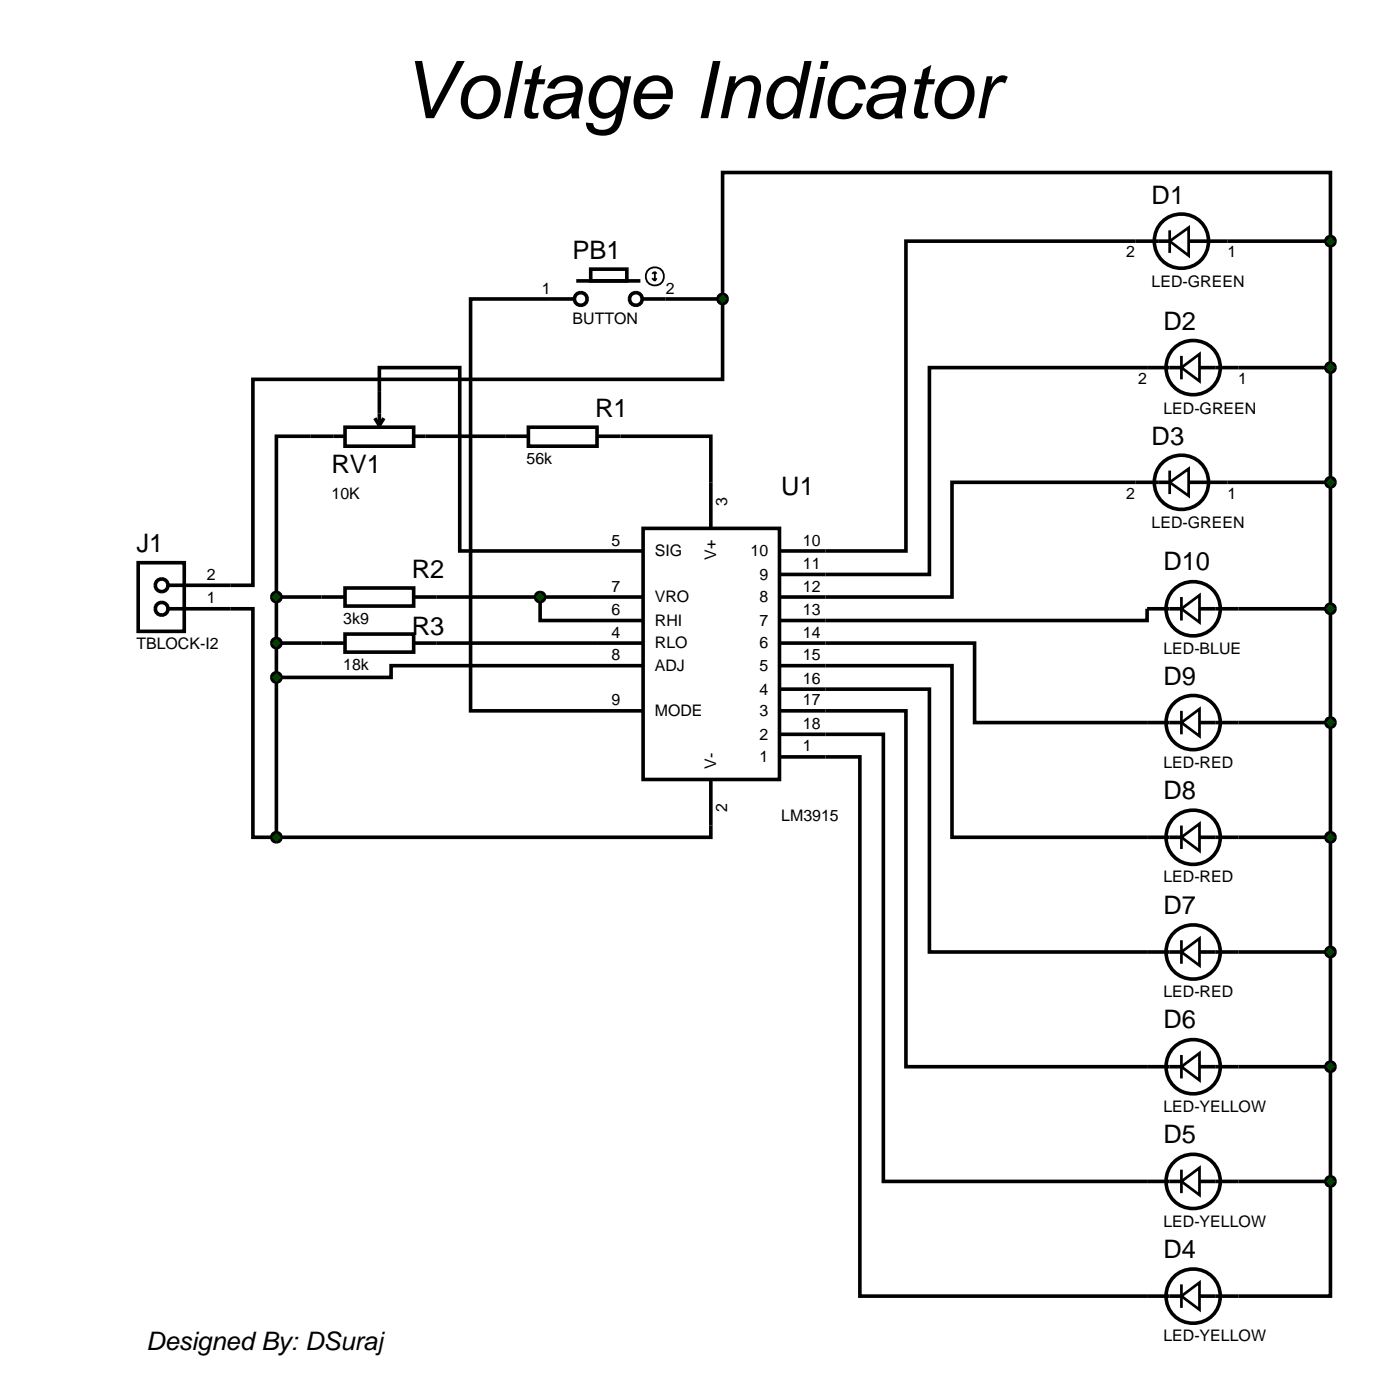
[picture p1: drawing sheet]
<svg xmlns="http://www.w3.org/2000/svg" width="155mm" height="155mm" viewBox="0 0 155 155" stroke-linecap="round" stroke-linejoin="round" font-family="sans-serif">
<g fill="none" stroke="#000" stroke-width=".4">
<path d="M61 33.1h-8.9v45.6h19.1M73.7 33.1h6.3M80 33.1v8.9h-52v22.8h-2.5M129.5 26.7h-29.2v34.3h-14M131.6 26.7h15.7M147.3 26.7v-7.6h-67.3v14M147.3 26.7v104.1M34.4 48.3h-3.8v17.8M42 43.3v-2.6h8.9v20.3h20.3M49.6 48.3h6.4M68.7 48.3h10v10.2M71.2 58.5h15.1v27.8h-15.1z"/>
<path d="M129.5 53.4h-24.1v12.7h-19.1M130.8 40.7h-27.9v22.9h-16.6M131.6 53.4h15.7M132.8 40.7h14.5M25.5 67.4h2.5v25.3h2.6M30.6 66.1h5M30.6 71.2h5M30.6 66.1v26.6M48.3 66.1h22.9M48.3 71.2h22.9M59.8 66.1v2.6h11.4M71.2 73.7h-27.9v1.3h-12.7"/>
<path d="M86.3 78.7h14v39.4h30.5M86.3 76.3h16.6v29.1h27.9M86.3 73.7h19.1v19h25.4M86.3 71.2h21.6v8.8h22.9M130.8 67.4h-3.8v1.3h-40.7M132.8 67.4h14.5M78.7 86.3v6.4h-48.1M86.3 83.8h8.9v59.7h35.6M86.3 81.3h11.5v49.5h33M132.8 80h14.5M132.8 92.7h14.5M132.8 105.4h14.5"/>
<path d="M132.8 118.1h14.5M132.8 130.8h14.5M147.3 130.8v12.7h-14.5"/>
<circle cx="130.8" cy="26.7" r="3"/>
<circle cx="130.8" cy="53.4" r="3"/>
<circle cx="132.1" cy="40.7" r="3"/>
<circle cx="132.1" cy="67.4" r="3"/>
<circle cx="132.1" cy="80" r="3"/>
<circle cx="132.1" cy="92.7" r="3"/>
<circle cx="132.1" cy="118.1" r="3"/>
<circle cx="132.1" cy="105.4" r="3"/>
<circle cx="132.1" cy="130.8" r="3"/>
<circle cx="132.1" cy="143.5" r="3"/>
</g>
<g fill="none" stroke="#000" stroke-width=".3">
<path d="M129.5 26.7l2.1-1.5v3.1zM129.5 25.5v2.5M130.8 39.4v2.6M129.5 53.4l2.1-1.5v3zM129.5 52.1v2.6M130.8 40.7l2-1.5v3zM130.8 67.4l2-1.5v3zM130.8 66.1v2.6M130.8 78.7v2.6M130.8 92.7l2-1.5v3zM130.8 80l2-1.5v3zM130.8 91.4v2.6"/>
<path d="M130.8 118.1l2-1.5v3zM130.8 105.4l2-1.5v3zM130.8 104.1v2.6M130.8 116.8v2.6M130.8 130.8l2-1.5v3zM130.8 129.5v2.6M130.8 143.5l2-1.5v3zM130.8 142.2v2.6"/>
</g>
<g fill="#004000" stroke="#000" stroke-width=".4">
<path d="M147 40.3l.3-.1-.5 .5 .1-.3zM147.3 40.2l.3 .1 .1 .1 .1 .3zM147.3 41.2l.5-.5-.1 .3-.1 .1zM146.8 40.7l.5 .5-.3-.1-.1-.1z"/>
<path d="M147 53l.3-.1-.5 .5 .1-.3zM147.3 52.9l.3 .1 .1 .1 .1 .3zM147.3 53.9l.5-.5-.1 .3-.1 .1zM146.8 53.4l.5 .5-.3-.1-.1-.1z"/>
<path d="M147 67l.3-.1-.5 .5 .1-.3zM147.3 66.9l.3 .1 .1 .1 .1 .3zM147.3 67.9l.5-.5-.1 .3-.1 .1zM146.8 67.4l.5 .5-.3-.1-.1-.1z"/>
<path d="M147 79.6l.3-.1-.5 .5 .1-.3zM147.3 79.5l.3 .1 .1 .1 .1 .3zM147.3 80.5l.5-.5-.1 .3-.1 .1zM146.8 80l.5 .5-.3-.1-.1-.1z"/>
<path d="M147 92.3l.3-.1-.5 .5 .1-.3zM147.3 92.2l.3 .1 .1 .1 .1 .3zM147.3 93.2l.5-.5-.1 .3-.1 .1zM146.8 92.7l.5 .5-.3-.1-.1-.1z"/>
<path d="M147 105l.3-.1-.5 .5 .1-.3zM147.3 104.9l.3 .1 .1 .1 .1 .3zM147.3 105.9l.5-.5-.1 .3-.1 .1zM146.8 105.4l.5 .5-.3-.1-.1-.1z"/>
<path d="M147 117.7l.3-.1-.5 .5 .1-.3zM147.3 117.6l.3 .1 .1 .1 .1 .3zM147.3 118.6l.5-.5-.1 .3-.1 .1zM146.8 118.1l.5 .5-.3-.1-.1-.1z"/>
<path d="M147 130.4l.3-.1-.5 .5 .1-.3zM147.3 130.3l.3 .1 .1 .1 .1 .3zM147.3 131.3l.5-.5-.1 .3-.1 .1zM146.8 130.8l.5 .5-.3-.1-.1-.1z"/>
</g>
<g fill="#004000">
<path d="M147.3 40.2l.5 .5-.5 .5-.5-.5z"/>
<path d="M147.3 52.9l.5 .5-.5 .5-.5-.5z"/>
<path d="M146.8 67.4l.5-.5 .5 .5-.5 .5z"/>
<path d="M147.3 79.5l.5 .5-.5 .5-.5-.5z"/>
<path d="M147.3 92.2l.5 .5-.5 .5-.5-.5z"/>
<path d="M147.3 104.9l.5 .5-.5 .5-.5-.5z"/>
<path d="M147.3 117.6l.5 .5-.5 .5-.5-.5z"/>
<path d="M147.3 130.3l.5 .5-.5 .5-.5-.5z"/>
</g>
<path d="M35.6 66.1h2.6M38.2 65.1h7.6v2h-7.6zM45.8 66.1h2.5" fill="none" stroke="#000" stroke-width=".4"/>
<path d="M59.4 65.8l.1-.1 .3-.1-.5 .5zM59.8 65.6l.3 .1 .1 .1 .1 .3zM59.8 66.6l.5-.5-.1 .3-.1 .1zM59.3 66.1l.5 .5-.3-.1-.1-.1z" fill="#004000" stroke="#000" stroke-width=".4"/>
<path d="M59.3 66.1l.5-.5 .5 .5-.5 .5z" fill="#004000"/>
<path d="M56 48.3h2.5M58.5 47.3h7.6v2.1h-7.6zM66.1 48.3h2.6M35.6 71.2h2.6M38.2 70.2h7.6v2h-7.6zM45.8 71.2h2.5" fill="none" stroke="#000" stroke-width=".4"/>
<g fill="#004000" stroke="#000" stroke-width=".4">
<path d="M30.3 92.3l.3-.1-.5 .5 .1-.3zM30.6 92.2l.3 .1 .1 .1 .1 .3zM31.1 92.7l-.1 .3-.1 .1-.3 .1zM30.1 92.7l.5 .5-.3-.1-.1-.1z"/>
<path d="M30.3 70.8l.3-.1-.5 .5 .1-.3zM30.6 70.7l.3 .1 .1 .1 .1 .3zM30.6 71.7l.5-.5-.1 .3-.1 .1zM30.1 71.2l.5 .5-.3-.1-.1-.1z"/>
<path d="M30.2 74.7l.1-.1 .3-.1-.5 .5zM30.6 74.5l.3 .1 .1 .1 .1 .3zM31.1 75l-.1 .3-.1 .1-.3 .1zM30.1 75l.5 .5-.3-.1-.1-.1z"/>
</g>
<g fill="#004000">
<path d="M30.6 92.2l.5 .5-.5 .5-.5-.5z"/>
<path d="M30.6 70.7l.5 .5-.5 .5-.5-.5z"/>
<path d="M30.1 75l.5-.5 .5 .5-.5 .5z"/>
</g>
<g fill="none" stroke="#000" stroke-width=".4">
<path d="M61 33.1h2.6M63.8 31.1h7.1M65.4 29.8h4v1.3h-4zM71.2 33.1h2.5M15.3 62.3h5.1v7.6h-5.1zM18.6 67.4h6.9M18.6 64.8h6.9"/>
<circle cx="64.3" cy="33.1" r=".7"/>
<circle cx="70.4" cy="33.1" r=".7"/>
<circle cx="17.9" cy="67.4" r=".7"/>
<circle cx="17.9" cy="64.8" r=".7"/>
</g>
<g fill="none" stroke="#000" stroke-width=".2">
<path d="M72.2 30.8l.3 .3M72.5 30.1v1M72.5 30.1l-.3 .2M72.5 30.1l.2 .2M72.7 30.8l-.2 .3"/>
<circle cx="72.5" cy="30.6" r="1.01"/>
</g>
<g fill="#004000" stroke="#000" stroke-width=".4">
<path d="M147 26.3l.3-.1-.5 .5 .1-.3zM147.3 26.2l.3 .1 .1 .1 .1 .3zM147.3 27.2l.5-.5-.1 .3-.1 .1zM146.8 26.7l.5 .5-.3-.1-.1-.1z"/>
<path d="M79.6 32.8l.1-.1 .3-.1-.5 .5zM80 32.6l.3 .1 .1 .1 .1 .3zM80 33.6l.5-.5-.1 .3-.1 .1zM79.5 33.1l.5 .5-.3-.1-.1-.1z"/>
</g>
<g fill="#004000">
<path d="M147.3 26.2l.5 .5-.5 .5-.5-.5z"/>
<path d="M79.5 33.1l.5-.5 .5 .5-.5 .5z"/>
</g>
<path d="M34.4 48.3h3.8M38.2 47.3h7.6v2.1h-7.6zM41.5 46.3l.5 .8M42 43.3v3.8M42.5 46.3l-.5 .8M45.8 48.3h3.8" fill="none" stroke="#000" stroke-width=".4"/>
<path d="M30.3 65.7l.3-.1-.5 .5 .1-.3zM30.6 65.6l.3 .1 .1 .1 .1 .3zM31.1 66.1l-.1 .3-.1 .1-.3 .1zM30.1 66.1l.5 .5-.3-.1-.1-.1z" fill="#004000" stroke="#000" stroke-width=".4"/>
<path d="M30.6 65.6l.5 .5-.5 .5-.5-.5z" fill="#004000"/>
<text font-size="8.8" x="44.4" y="13.1">Voltage Indicator</text>
<g font-size="2.8">
<text x="127.5" y="22.6">D1</text>
<text x="63.4" y="28.7">PB1</text>
<text x="128.8" y="36.6">D2</text>
<text x="65.9" y="46.2">R1</text>
<text x="36.7" y="52.4">RV1</text>
<text x="127.5" y="49.3">D3</text>
<text x="86.5" y="54.9">U1</text>
<text x="15.1" y="61.2">J1</text>
<text x="45.6" y="64">R2</text>
<text x="128.8" y="63.2">D10</text>
<text x="45.6" y="70.4">R3</text>
<text x="128.8" y="75.9">D9</text>
<text x="128.8" y="88.5">D8</text>
<text x="128.8" y="101.2">D7</text>
<text x="128.8" y="113.9">D6</text>
<text x="128.8" y="126.6">D5</text>
<text x="128.8" y="139.3">D4</text>
<text x="16.2" y="149.5">Designed By: DSuraj</text>
</g>
<g font-size="1.8">
<text x="124.7" y="28.5">2</text>
<text x="135.9" y="28.5">1</text>
<text x="60" y="32.5">1</text>
<text x="63.4" y="35.9">BUTTON</text>
<text x="73.7" y="32.5">2</text>
<text x="127.5" y="31.8">LED-GREEN</text>
<text x="126" y="42.5">2</text>
<text x="128.8" y="45.8">LED-GREEN</text>
<text x="137.1" y="42.5">1</text>
<text x="58.3" y="51.4">56k</text>
<text x="36.7" y="55.2">10K</text>
<text x="80.5" y="56" transform="rotate(-90 80.5 56)">3</text>
<text x="124.7" y="55.2">2</text>
<text x="127.5" y="58.5">LED-GREEN</text>
<text x="135.9" y="55.2">1</text>
<text x="22.9" y="64.2">2</text>
<text x="67.7" y="60.4">5</text>
<text x="67.7" y="65.5">7</text>
<text x="72.5" y="61.6">SIG</text>
<text x="79.3" y="62" transform="rotate(-90 79.3 62)">V+</text>
<text x="83.1" y="61.6">10</text>
<text x="84.1" y="64.2">9</text>
<text x="88.9" y="60.4">10</text>
<text x="88.9" y="63">11</text>
<text x="88.9" y="65.5">12</text>
<text x="15.1" y="71.9">TBLOCK-I2</text>
<text x="22.9" y="66.8">1</text>
<text x="38" y="69.1">3k9</text>
<text x="67.7" y="68.1">6</text>
<text x="67.7" y="70.6">4</text>
<text x="72.5" y="69.3">RHI</text>
<text x="72.5" y="71.8">RLO</text>
<text x="72.5" y="66.7">VRO</text>
<text x="84.1" y="66.7">8</text>
<text x="84.1" y="69.3">7</text>
<text x="84.1" y="71.8">6</text>
<text x="88.9" y="68.1">13</text>
<text x="88.9" y="70.6">14</text>
<text x="38" y="74.2">18k</text>
<text x="67.7" y="73.1">8</text>
<text x="72.5" y="74.3">ADJ</text>
<text x="84.1" y="74.3">5</text>
<text x="84.1" y="76.9">4</text>
<text x="88.9" y="73.1">15</text>
<text x="88.9" y="75.7">16</text>
<text x="128.8" y="72.4">LED-BLUE</text>
<text x="67.7" y="78.1">9</text>
<text x="72.5" y="79.3">MODE</text>
<text x="84.1" y="79.3">3</text>
<text x="84.1" y="81.9">2</text>
<text x="88.9" y="78.1">17</text>
<text x="88.9" y="80.7">18</text>
<text x="88.9" y="83.2">1</text>
<text x="79.3" y="85.1" transform="rotate(-90 79.3 85.1)">V-</text>
<text x="80.5" y="89.9" transform="rotate(-90 80.5 89.9)">2</text>
<text x="84.1" y="84.4">1</text>
<text x="128.8" y="85">LED-RED</text>
<text x="86.5" y="90.9">LM3915</text>
<text x="128.8" y="97.7">LED-RED</text>
<text x="128.8" y="110.4">LED-RED</text>
<text x="128.8" y="123.1">LED-YELLOW</text>
<text x="128.8" y="135.8">LED-YELLOW</text>
<text x="128.8" y="148.5">LED-YELLOW</text>
</g>
</svg>
